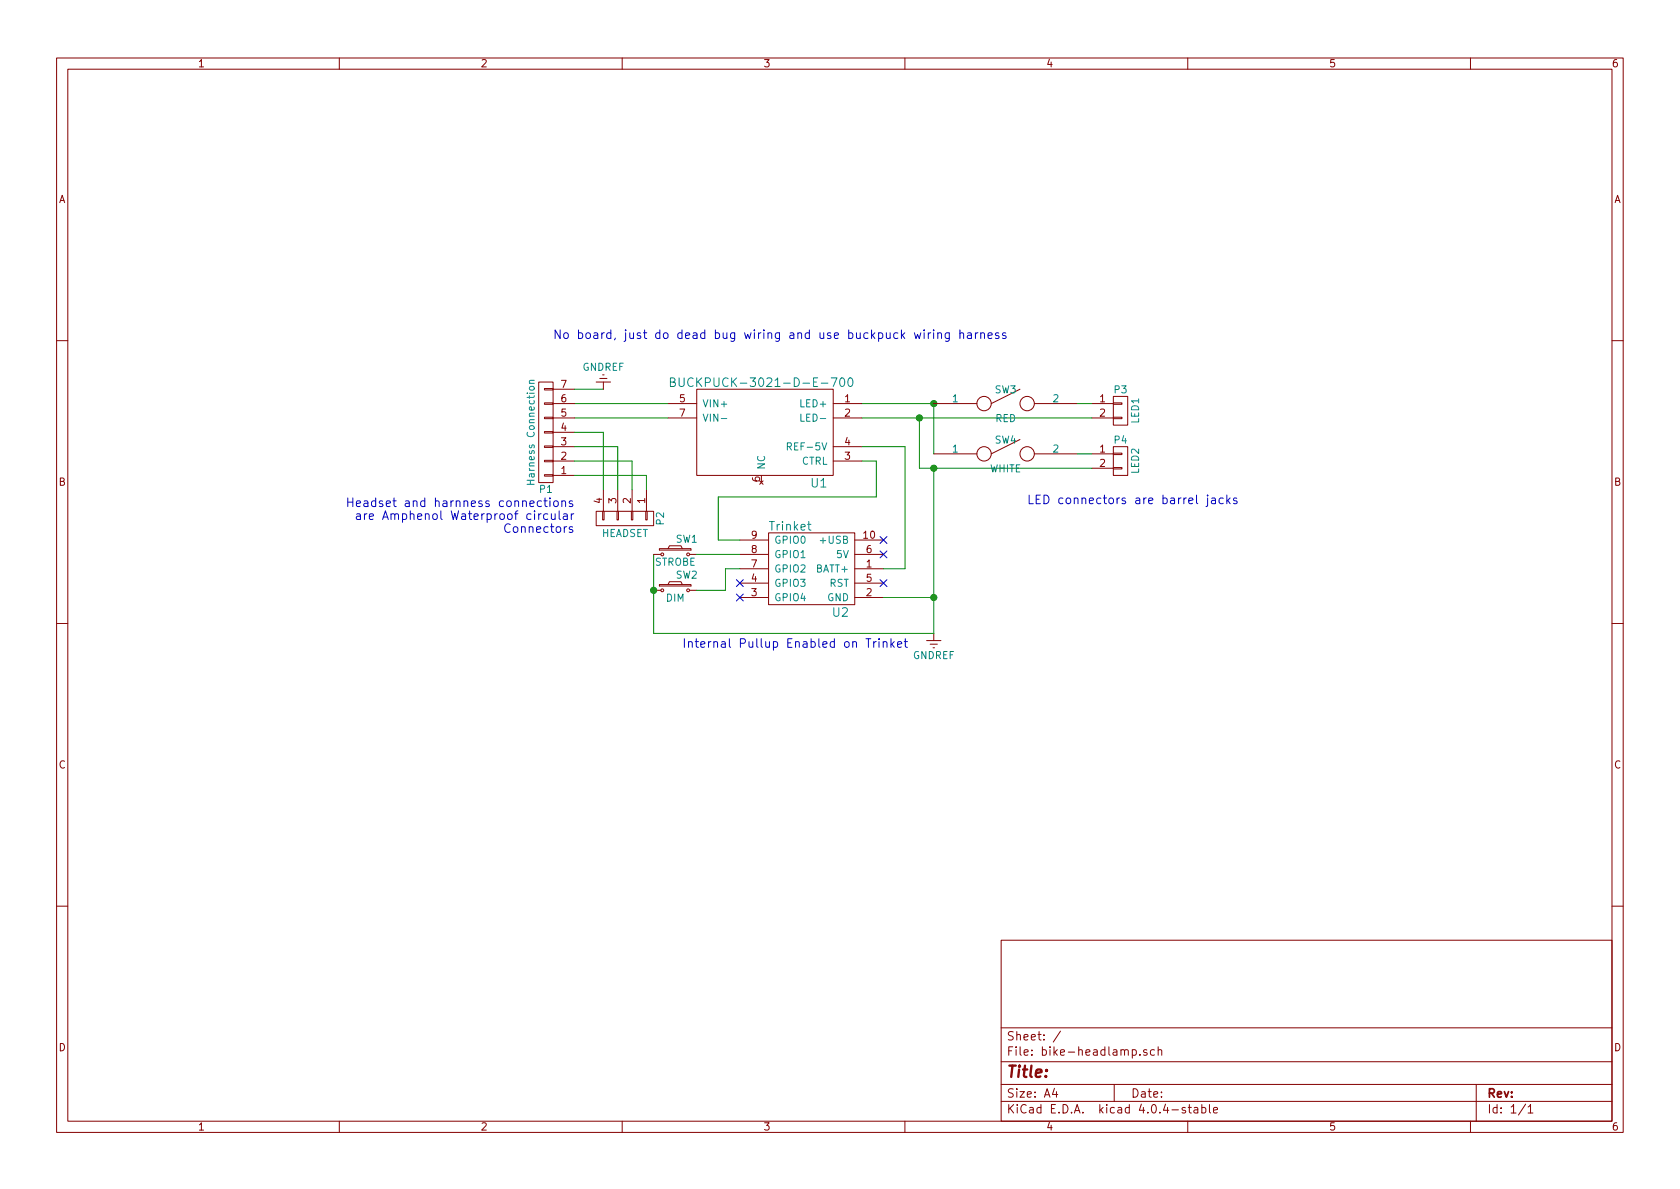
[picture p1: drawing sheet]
EESchema Schematic File Version 2
LIBS:power
LIBS:device
LIBS:transistors
LIBS:conn
LIBS:linear
LIBS:regul
LIBS:74xx
LIBS:cmos4000
LIBS:adc-dac
LIBS:memory
LIBS:xilinx
LIBS:microcontrollers
LIBS:dsp
LIBS:microchip
LIBS:analog_switches
LIBS:motorola
LIBS:texas
LIBS:intel
LIBS:audio
LIBS:interface
LIBS:digital-audio
LIBS:philips
LIBS:display
LIBS:cypress
LIBS:siliconi
LIBS:opto
LIBS:atmel
LIBS:contrib
LIBS:valves
LIBS:SW-analog-op_amps
LIBS:SW-Bournes-Pro-Audio
LIBS:SW-dallas-semi-maxim
LIBS:SW-Dexerials
LIBS:SW-gTransistors
LIBS:SW-Intersil
LIBS:SW-IQD
LIBS:SW-Linear
LIBS:SW-NXP
LIBS:SW-Passives
LIBS:SW-texas-op_amps
LIBS:SW-texas-power
LIBS:SW-Texas
LIBS:SW-THAT-corp
LIBS:SW-LEDdynamics
LIBS:SW-Adafruit
LIBS:bike-headlamp-cache
EELAYER 25 0
EELAYER END
$Descr A4 11693 8268
encoding utf-8
Sheet 1 1
Title ""
Date ""
Rev ""
Comp ""
Comment1 ""
Comment2 ""
Comment3 ""
Comment4 ""
$EndDescr
$Comp
L CONN_01X02 P3
U 1 1
P 7800 2850
F 0 "P3" H 7800 3000 50  0000 C CNN
F 1 "LED1" V 7900 2850 50  0000 C CNN
F 2 "" H 7800 2850 50  0000 C CNN
F 3 "" H 7800 2850 50  0000 C CNN
	1    7800 2850
	1    0    0    -1  
$EndComp
$Comp
L CONN_01X02 P4
U 1 1
P 7800 3200
F 0 "P4" H 7800 3350 50  0000 C CNN
F 1 "LED2" V 7900 3200 50  0000 C CNN
F 2 "" H 7800 3200 50  0000 C CNN
F 3 "" H 7800 3200 50  0000 C CNN
	1    7800 3200
	1    0    0    -1  
$EndComp
$Comp
L CONN_01X04 P2
U 1 1
P 4350 3600
F 0 "P2" H 4350 3850 50  0000 C CNN
F 1 "HEADSET" V 4450 3600 50  0000 C CNN
F 2 "" H 4350 3600 50  0000 C CNN
F 3 "" H 4350 3600 50  0000 C CNN
	1    4350 3600
	0    1    1    0   
$EndComp
$Comp
L BUCKPUCK-3021-D-E U1
U 1 1
P 5200 3000
F 0 "U1" H 5700 2650 60  0000 C CNN
F 1 "BUCKPUCK-3021-D-E-700" H 5300 3350 60  0000 C CNN
F 2 "700mA 12-32V" H 5600 2550 60  0001 C CNN
F 3 "" H 5700 2650 60  0001 C CNN
F 4 "14.99@1" H 5200 3000 60  0001 C CNN "Pricing"
F 5 "700 mA, Externally Dimmable, BuckPuck DC Driver - PCB Mount" H 6000 2950 60  0001 C CNN "Description"
F 6 "LEDdynamics" H 5900 2850 60  0001 C CNN "Manufacturer"
F 7 "Luxeonstar" H 6200 3150 60  0001 C CNN "Source"
F 8 "SIP-7" H 6100 3050 60  0001 C CNN "Notes"
	1    5200 3000
	1    0    0    -1  
$EndComp
Wire Wire Line
	4650 2800 4000 2800
Wire Wire Line
	4650 2900 4000 2900
Wire Wire Line
	6000 2800 6500 2800
Wire Wire Line
	6000 2900 7600 2900
Wire Wire Line
	6500 2800 6500 3150
Connection ~ 6500 2800
Wire Wire Line
	6400 3250 7600 3250
Wire Wire Line
	6400 3250 6400 2900
Connection ~ 6400 2900
$Comp
L CONN_01X07 P1
U 1 1
P 3800 3000
F 0 "P1" H 3800 3400 50  0000 C CNN
F 1 "Harness Connection" V 3900 3000 50  0000 C CNN
F 2 "" H 3800 3000 50  0000 C CNN
F 3 "" H 3800 3000 50  0000 C CNN
	1    3800 3000
	-1   0    0    1   
$EndComp
Wire Wire Line
	4000 3000 4200 3000
Wire Wire Line
	4200 3000 4200 3400
Wire Wire Line
	4000 3100 4300 3100
Wire Wire Line
	4300 3100 4300 3400
Wire Wire Line
	4000 3200 4400 3200
Wire Wire Line
	4400 3200 4400 3400
Wire Wire Line
	4000 3300 4500 3300
Wire Wire Line
	4500 3300 4500 3400
Wire Wire Line
	4000 2700 4200 2700
$Comp
L GNDREF #PWR1
U 1 1
P 4200 2700
F 0 "#PWR1" H 4200 2450 50  0001 C CNN
F 1 "GNDREF" H 4200 2550 50  0000 C CNN
F 2 "" H 4200 2700 50  0000 C CNN
F 3 "" H 4200 2700 50  0000 C CNN
	1    4200 2700
	-1   0    0    1   
$EndComp
$Comp
L GNDREF #PWR2
U 1 1
P 6500 4400
F 0 "#PWR2" H 6500 4150 50  0001 C CNN
F 1 "GNDREF" H 6500 4250 50  0000 C CNN
F 2 "" H 6500 4400 50  0000 C CNN
F 3 "" H 6500 4400 50  0000 C CNN
	1    6500 4400
	1    0    0    -1  
$EndComp
$Comp
L Trinket U2
U 1 1
P 5650 3950
F 0 "U2" H 5850 3650 60  0000 C CNN
F 1 "Trinket" H 5500 4250 60  0000 C CNN
F 2 "" H 5850 4100 60  0001 C CNN
F 3 "" H 5850 4100 60  0001 C CNN
F 4 "0.00@0" H 5900 4400 60  0001 C CNN "Pricing"
F 5 "Adafruit" H 5650 3500 60  0001 C CNN "Manufacturer"
F 6 "Adafruit Trinket - Mini Microcontroller - 5V Logic" H 5750 3350 60  0001 C CNN "Description"
	1    5650 3950
	1    0    0    -1  
$EndComp
Wire Wire Line
	6000 3100 6300 3100
Wire Wire Line
	6300 3100 6300 3950
Wire Wire Line
	6300 3950 6150 3950
Wire Wire Line
	6150 4150 6500 4150
Wire Wire Line
	6500 3250 6500 4400
Connection ~ 6500 3250
NoConn ~ 6150 3750
NoConn ~ 6150 3850
NoConn ~ 5150 4050
NoConn ~ 5150 4150
$Comp
L SW_PUSH_SMALL_H SW2
U 1 1
P 4700 4100
F 0 "SW2" H 4780 4210 50  0000 C CNN
F 1 "DIM" H 4700 4050 50  0000 C CNN
F 2 "" H 4700 4300 50  0000 C CNN
F 3 "" H 4700 4300 50  0000 C CNN
	1    4700 4100
	1    0    0    -1  
$EndComp
Text Notes 4750 4500 0    60   ~ 0
Internal Pullup Enabled on Trinket
Wire Wire Line
	5150 3950 5050 3950
Wire Wire Line
	5050 3950 5050 4100
Wire Wire Line
	5050 4100 4850 4100
Wire Wire Line
	4550 4400 6500 4400
Connection ~ 6500 4150
NoConn ~ 6150 4050
Text Notes 3850 2350 0    60   ~ 0
No board, just do dead bug wiring and use buckpuck wiring harness
Wire Wire Line
	4550 3850 4550 4400
Wire Wire Line
	6000 3200 6100 3200
Wire Wire Line
	6100 3200 6100 3450
Wire Wire Line
	6100 3450 5000 3450
$Comp
L SPST SW3
U 1 1
P 7000 2800
F 0 "SW3" H 7000 2900 50  0000 C CNN
F 1 "RED" H 7000 2700 50  0000 C CNN
F 2 "" H 7000 2800 50  0000 C CNN
F 3 "" H 7000 2800 50  0000 C CNN
	1    7000 2800
	1    0    0    -1  
$EndComp
$Comp
L SPST SW4
U 1 1
P 7000 3150
F 0 "SW4" H 7000 3250 50  0000 C CNN
F 1 "WHITE" H 7000 3050 50  0000 C CNN
F 2 "" H 7000 3150 50  0000 C CNN
F 3 "" H 7000 3150 50  0000 C CNN
	1    7000 3150
	1    0    0    -1  
$EndComp
Wire Wire Line
	7500 2800 7600 2800
Wire Wire Line
	7500 3150 7600 3150
Text Notes 7150 3500 0    60   ~ 0
LED connectors are barrel jacks
Text Notes 4000 3700 2    60   ~ 0
Headset and harnness connections\nare Amphenol Waterproof circular\nConnectors
$Comp
L SW_PUSH_SMALL_H SW1
U 1 1
P 4700 3850
F 0 "SW1" H 4780 3960 50  0000 C CNN
F 1 "STROBE" H 4700 3800 50  0000 C CNN
F 2 "" H 4700 4050 50  0000 C CNN
F 3 "" H 4700 4050 50  0000 C CNN
	1    4700 3850
	1    0    0    -1  
$EndComp
Wire Wire Line
	5150 3750 5000 3750
Wire Wire Line
	5000 3750 5000 3450
Wire Wire Line
	5150 3850 4850 3850
Connection ~ 4550 4100
$EndSCHEMATC
